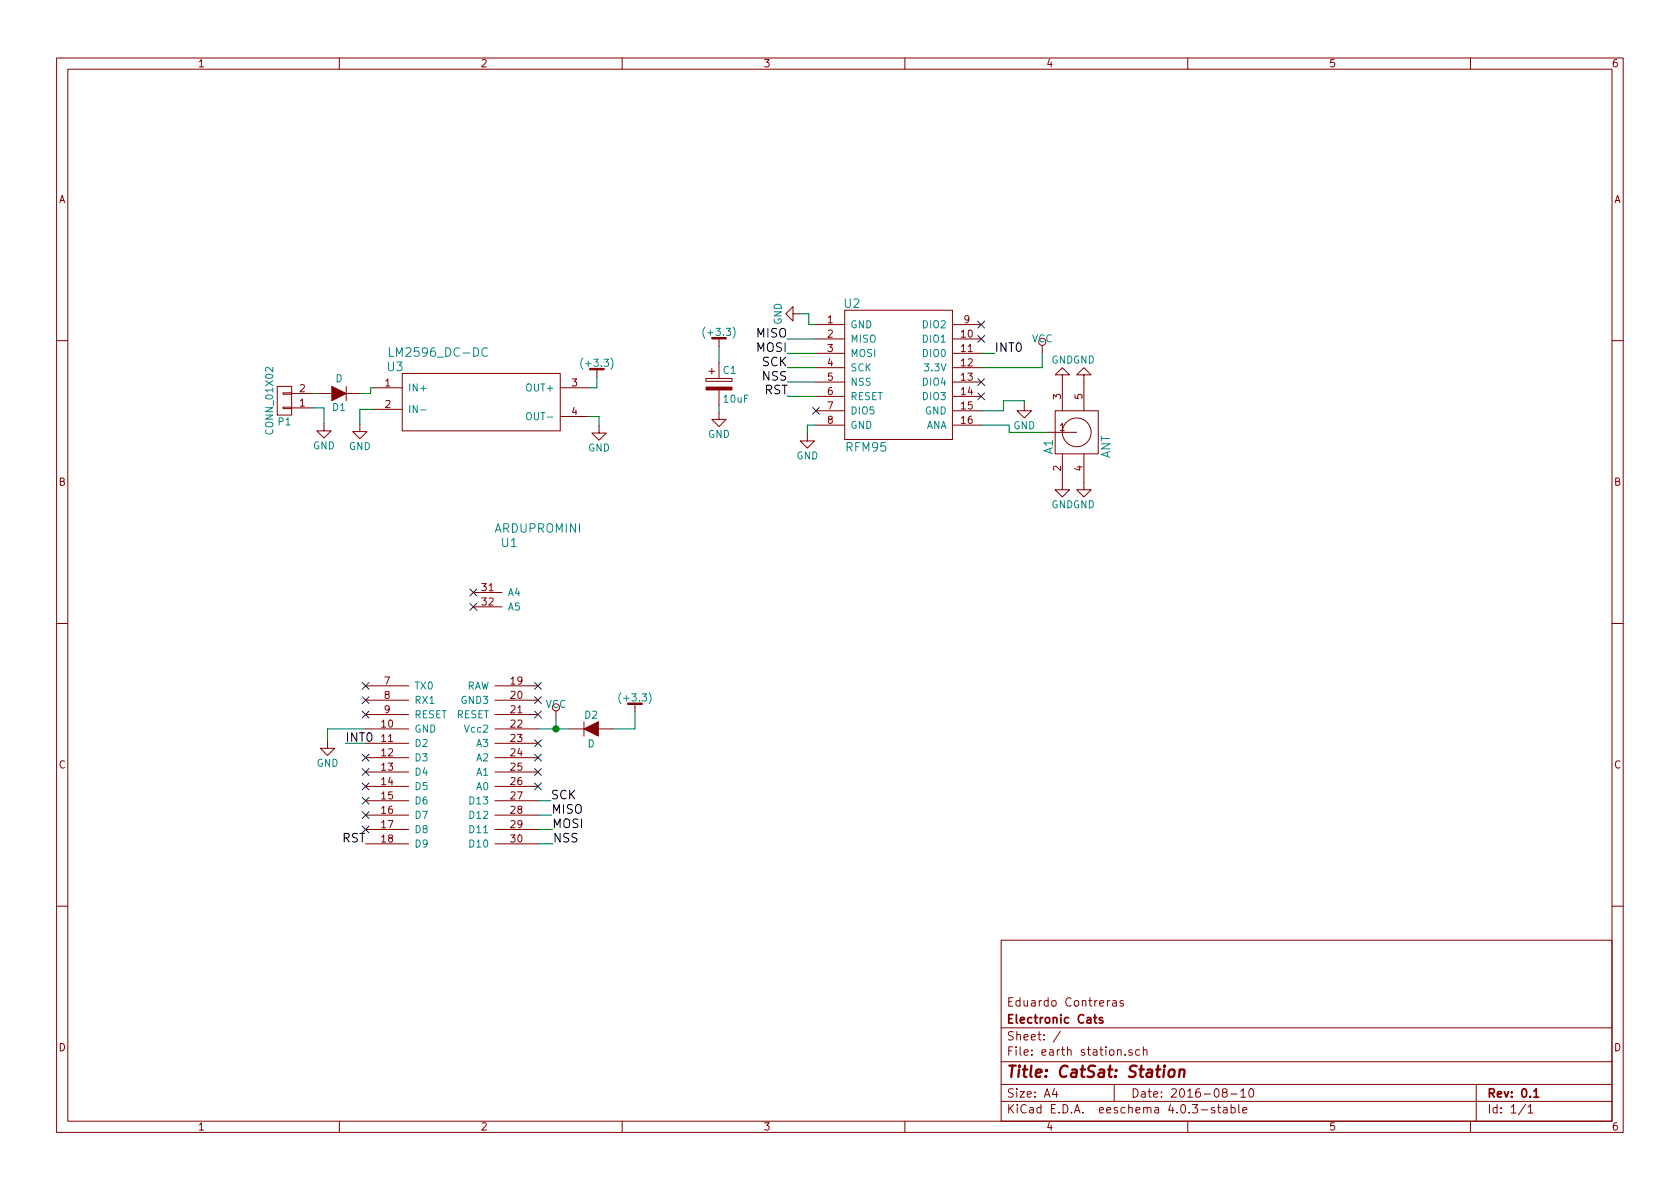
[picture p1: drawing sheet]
EESchema Schematic File Version 2
LIBS:power
LIBS:device
LIBS:transistors
LIBS:conn
LIBS:linear
LIBS:regul
LIBS:74xx
LIBS:cmos4000
LIBS:adc-dac
LIBS:memory
LIBS:xilinx
LIBS:microcontrollers
LIBS:dsp
LIBS:microchip
LIBS:analog_switches
LIBS:motorola
LIBS:texas
LIBS:intel
LIBS:audio
LIBS:interface
LIBS:digital-audio
LIBS:philips
LIBS:display
LIBS:cypress
LIBS:siliconi
LIBS:opto
LIBS:atmel
LIBS:contrib
LIBS:valves
LIBS:earth station-cache
EELAYER 25 0
EELAYER END
$Descr A4 11693 8268
encoding utf-8
Sheet 1 1
Title "CatSat: Station"
Date "2016-08-10"
Rev "0.1"
Comp "Electronic Cats"
Comment1 "Eduardo Contreras"
Comment2 ""
Comment3 ""
Comment4 ""
$EndDescr
$Comp
L RFM95 U2
U 1 1
P 6030 3100
F 0 "U2" H 5930 4100 60  0000 C CNN
F 1 "RFM95" H 6030 3100 60  0000 C CNN
F 2 "CatSat:RFM" H 6030 3100 60  0001 C CNN
F 3 "" H 6030 3100 60  0000 C CNN
	1    6030 3100
	1    0    0    -1  
$EndComp
$Comp
L ANT A1
U 1 1
P 7695 3350
F 0 "A1" H 7945 3750 60  0000 C CNN
F 1 "ANT" H 7945 3350 60  0000 C CNN
F 2 "smd:AMPHENOL_901-144" H 7695 3350 60  0001 C CNN
F 3 "" H 7695 3350 60  0000 C CNN
	1    7695 3350
	0    -1   -1   0   
$EndComp
NoConn ~ 2545 4765
NoConn ~ 2545 4865
NoConn ~ 3745 5165
NoConn ~ 3745 5265
NoConn ~ 3745 5365
NoConn ~ 3745 5465
Text Label 6925 2450 0    60   ~ 0
INT0
Text Label 2405 5165 0    60   ~ 0
INT0
$Comp
L CP C1
U 1 1
P 5005 2665
F 0 "C1" H 5030 2765 50  0000 L CNN
F 1 "10uF" H 5030 2565 50  0000 L CNN
F 2 "Capacitors_ThroughHole:C_Radial_D5_L6_P2.5" H 5043 2515 30  0001 C CNN
F 3 "" H 5005 2665 60  0000 C CNN
	1    5005 2665
	1    0    0    -1  
$EndComp
Wire Wire Line
	7295 3000 7025 3000
Wire Wire Line
	3745 5065 3965 5065
Wire Wire Line
	2280 5065 2545 5065
Wire Wire Line
	2280 5065 2280 5150
Wire Wire Line
	5620 3010 5620 2950
Wire Wire Line
	5620 2950 5680 2950
Wire Wire Line
	6830 2450 6925 2450
Wire Wire Line
	2545 5165 2405 5165
Wire Wire Line
	7255 2445 7255 2550
Wire Wire Line
	7255 2550 6830 2550
Wire Wire Line
	6830 2950 7025 2950
Wire Wire Line
	7025 2950 7025 3000
Wire Wire Line
	5005 2815 5005 2860
Wire Wire Line
	5005 2400 5005 2515
Wire Wire Line
	3745 5565 3835 5565
Wire Wire Line
	3745 5665 3840 5665
Wire Wire Line
	3745 5765 3845 5765
Wire Wire Line
	3745 5865 3850 5865
Text Label 3835 5565 0    60   ~ 0
SCK
Text Label 3840 5665 0    60   ~ 0
MISO
Text Label 3845 5765 0    60   ~ 0
MOSI
Text Label 3850 5865 0    60   ~ 0
NSS
Text Label 2545 5865 2    60   ~ 0
RST
Wire Wire Line
	5680 2350 5480 2350
Wire Wire Line
	5680 2450 5480 2450
Wire Wire Line
	5680 2550 5480 2550
Wire Wire Line
	5680 2650 5480 2650
Wire Wire Line
	5680 2750 5485 2750
Wire Wire Line
	5485 2750 5485 2745
Text Label 5480 2350 2    60   ~ 0
MISO
Text Label 5480 2450 2    60   ~ 0
MOSI
Text Label 5480 2550 2    60   ~ 0
SCK
Text Label 5480 2650 2    60   ~ 0
NSS
Text Label 5485 2745 2    60   ~ 0
RST
NoConn ~ 6830 2250
NoConn ~ 6830 2350
NoConn ~ 6830 2650
NoConn ~ 6830 2750
NoConn ~ 5680 2850
NoConn ~ 3295 4115
NoConn ~ 3295 4215
NoConn ~ 2545 5265
NoConn ~ 2545 5365
NoConn ~ 2545 5465
NoConn ~ 2545 5565
NoConn ~ 2545 5665
NoConn ~ 2545 5765
NoConn ~ 3745 4765
NoConn ~ 3745 4865
NoConn ~ 3745 4965
NoConn ~ 2545 4965
$Comp
L ARDUPROMINI U1
U 1 1
P 3745 3665
F 0 "U1" H 3545 3565 60  0000 C CNN
F 1 "ARDUPROMINI" H 3745 3665 60  0000 C CNN
F 2 "CatSat:arduinoMiniPro2" H 3745 3665 60  0001 C CNN
F 3 "" H 3745 3665 60  0000 C CNN
	1    3745 3665
	1    0    0    -1  
$EndComp
$Comp
L CONN_01X02 P1
U 1 1
P 1980 2780
F 0 "P1" H 1980 2930 50  0000 C CNN
F 1 "CONN_01X02" V 2080 2780 50  0000 C CNN
F 2 "Connect:bornier2" H 1980 2780 60  0001 C CNN
F 3 "" H 1980 2780 60  0000 C CNN
	1    1980 2780
	-1   0    0    1   
$EndComp
$Comp
L D D2
U 1 1
P 4115 5065
F 0 "D2" H 4115 5165 50  0000 C CNN
F 1 "D" H 4115 4965 50  0000 C CNN
F 2 "Diodes_ThroughHole:Diode_DO-41_SOD81_Horizontal_RM10" H 4115 5065 60  0001 C CNN
F 3 "" H 4115 5065 60  0000 C CNN
	1    4115 5065
	1    0    0    -1  
$EndComp
$Comp
L (+3.3) #PWR010
U 1 1
P 4420 4945
F 0 "#PWR010" H 4420 4995 30  0001 C CNN
F 1 "(+3.3)" H 4420 5045 50  0000 C CNN
F 2 "" H 4420 4945 60  0000 C CNN
F 3 "" H 4420 4945 60  0000 C CNN
	1    4420 4945
	1    0    0    -1  
$EndComp
Wire Wire Line
	4265 5065 4420 5065
Wire Wire Line
	4420 5065 4420 4945
$Comp
L (+3.3) #PWR011
U 1 1
P 4155 2615
F 0 "#PWR011" H 4155 2665 30  0001 C CNN
F 1 "(+3.3)" H 4155 2715 50  0000 C CNN
F 2 "" H 4155 2615 60  0000 C CNN
F 3 "" H 4155 2615 60  0000 C CNN
	1    4155 2615
	1    0    0    -1  
$EndComp
$Comp
L (+3.3) #PWR012
U 1 1
P 5005 2400
F 0 "#PWR012" H 5005 2450 30  0001 C CNN
F 1 "(+3.3)" H 5005 2500 50  0000 C CNN
F 2 "" H 5005 2400 60  0000 C CNN
F 3 "" H 5005 2400 60  0000 C CNN
	1    5005 2400
	1    0    0    -1  
$EndComp
$Comp
L LM2596_DC-DC U3
U 1 1
P 2750 2540
F 0 "U3" H 2750 2540 60  0000 C CNN
F 1 "LM2596_DC-DC" H 3050 2640 60  0000 C CNN
F 2 "CatSat:LM2596DC-DC" H 2750 2540 60  0001 C CNN
F 3 "" H 2750 2540 60  0000 C CNN
	1    2750 2540
	1    0    0    -1  
$EndComp
Wire Wire Line
	4155 2690 4155 2615
Wire Wire Line
	4100 2890 4170 2890
Wire Wire Line
	4170 2890 4170 2955
$Comp
L D D1
U 1 1
P 2360 2730
F 0 "D1" H 2360 2830 50  0000 C CNN
F 1 "D" H 2360 2630 50  0000 C CNN
F 2 "Diodes_ThroughHole:Diode_DO-41_SOD81_Horizontal_RM10" H 2360 2730 60  0001 C CNN
F 3 "" H 2360 2730 60  0000 C CNN
	1    2360 2730
	-1   0    0    1   
$EndComp
Wire Wire Line
	2510 2730 2580 2730
Wire Wire Line
	2580 2730 2580 2690
Wire Wire Line
	2580 2690 2600 2690
Wire Wire Line
	2180 2730 2210 2730
Wire Wire Line
	2505 2945 2505 2840
Wire Wire Line
	2505 2840 2600 2840
Wire Wire Line
	2255 2940 2255 2830
Wire Wire Line
	2255 2830 2180 2830
Wire Wire Line
	4155 2690 4100 2690
$Comp
L VCC #PWR016
U 1 1
P 3870 4990
F 0 "#PWR016" H 3870 5040 30  0001 C CNN
F 1 "VCC" H 3870 5090 50  0000 C CNN
F 2 "" H 3870 4990 60  0000 C CNN
F 3 "" H 3870 4990 60  0000 C CNN
	1    3870 4990
	1    0    0    -1  
$EndComp
Wire Wire Line
	3870 4990 3870 5065
Connection ~ 3870 5065
$Comp
L VCC #PWR017
U 1 1
P 7255 2445
F 0 "#PWR017" H 7255 2495 30  0001 C CNN
F 1 "VCC" H 7255 2545 50  0000 C CNN
F 2 "" H 7255 2445 60  0000 C CNN
F 3 "" H 7255 2445 60  0000 C CNN
	1    7255 2445
	1    0    0    -1  
$EndComp
$Comp
L GND #PWR?
U 1 1
P 5005 2860
F 0 "#PWR?" H 5005 2610 50  0001 C CNN
F 1 "GND" H 5005 2710 50  0000 C CNN
F 2 "" H 5005 2860 50  0000 C CNN
F 3 "" H 5005 2860 50  0000 C CNN
	1    5005 2860
	1    0    0    -1  
$EndComp
$Comp
L GND #PWR?
U 1 1
P 5620 3010
F 0 "#PWR?" H 5620 2760 50  0001 C CNN
F 1 "GND" H 5620 2860 50  0000 C CNN
F 2 "" H 5620 3010 50  0000 C CNN
F 3 "" H 5620 3010 50  0000 C CNN
	1    5620 3010
	1    0    0    -1  
$EndComp
$Comp
L GND #PWR?
U 1 1
P 4170 2955
F 0 "#PWR?" H 4170 2705 50  0001 C CNN
F 1 "GND" H 4170 2805 50  0000 C CNN
F 2 "" H 4170 2955 50  0000 C CNN
F 3 "" H 4170 2955 50  0000 C CNN
	1    4170 2955
	1    0    0    -1  
$EndComp
$Comp
L GND #PWR?
U 1 1
P 2505 2945
F 0 "#PWR?" H 2505 2695 50  0001 C CNN
F 1 "GND" H 2505 2795 50  0000 C CNN
F 2 "" H 2505 2945 50  0000 C CNN
F 3 "" H 2505 2945 50  0000 C CNN
	1    2505 2945
	1    0    0    -1  
$EndComp
$Comp
L GND #PWR?
U 1 1
P 2255 2940
F 0 "#PWR?" H 2255 2690 50  0001 C CNN
F 1 "GND" H 2255 2790 50  0000 C CNN
F 2 "" H 2255 2940 50  0000 C CNN
F 3 "" H 2255 2940 50  0000 C CNN
	1    2255 2940
	1    0    0    -1  
$EndComp
$Comp
L GND #PWR?
U 1 1
P 2280 5150
F 0 "#PWR?" H 2280 4900 50  0001 C CNN
F 1 "GND" H 2280 5000 50  0000 C CNN
F 2 "" H 2280 5150 50  0000 C CNN
F 3 "" H 2280 5150 50  0000 C CNN
	1    2280 5150
	1    0    0    -1  
$EndComp
$Comp
L GND #PWR?
U 1 1
P 7130 2800
F 0 "#PWR?" H 7130 2550 50  0001 C CNN
F 1 "GND" H 7130 2650 50  0000 C CNN
F 2 "" H 7130 2800 50  0000 C CNN
F 3 "" H 7130 2800 50  0000 C CNN
	1    7130 2800
	1    0    0    -1  
$EndComp
Wire Wire Line
	7130 2800 7130 2780
Wire Wire Line
	7130 2780 6985 2780
Wire Wire Line
	6985 2780 6985 2850
Wire Wire Line
	6985 2850 6830 2850
$Comp
L GND #PWR?
U 1 1
P 5570 2175
F 0 "#PWR?" H 5570 1925 50  0001 C CNN
F 1 "GND" H 5570 2025 50  0000 C CNN
F 2 "" H 5570 2175 50  0000 C CNN
F 3 "" H 5570 2175 50  0000 C CNN
	1    5570 2175
	0    1    1    0   
$EndComp
Wire Wire Line
	5680 2250 5630 2250
Wire Wire Line
	5630 2250 5630 2175
Wire Wire Line
	5630 2175 5570 2175
$Comp
L GND #PWR?
U 1 1
P 7395 3350
F 0 "#PWR?" H 7395 3100 50  0001 C CNN
F 1 "GND" H 7395 3200 50  0000 C CNN
F 2 "" H 7395 3350 50  0000 C CNN
F 3 "" H 7395 3350 50  0000 C CNN
	1    7395 3350
	1    0    0    -1  
$EndComp
$Comp
L GND #PWR?
U 1 1
P 7545 3350
F 0 "#PWR?" H 7545 3100 50  0001 C CNN
F 1 "GND" H 7545 3200 50  0000 C CNN
F 2 "" H 7545 3350 50  0000 C CNN
F 3 "" H 7545 3350 50  0000 C CNN
	1    7545 3350
	1    0    0    -1  
$EndComp
$Comp
L GND #PWR?
U 1 1
P 7395 2650
F 0 "#PWR?" H 7395 2400 50  0001 C CNN
F 1 "GND" H 7395 2500 50  0000 C CNN
F 2 "" H 7395 2650 50  0000 C CNN
F 3 "" H 7395 2650 50  0000 C CNN
	1    7395 2650
	-1   0    0    1   
$EndComp
$Comp
L GND #PWR?
U 1 1
P 7545 2650
F 0 "#PWR?" H 7545 2400 50  0001 C CNN
F 1 "GND" H 7545 2500 50  0000 C CNN
F 2 "" H 7545 2650 50  0000 C CNN
F 3 "" H 7545 2650 50  0000 C CNN
	1    7545 2650
	-1   0    0    1   
$EndComp
$EndSCHEMATC
